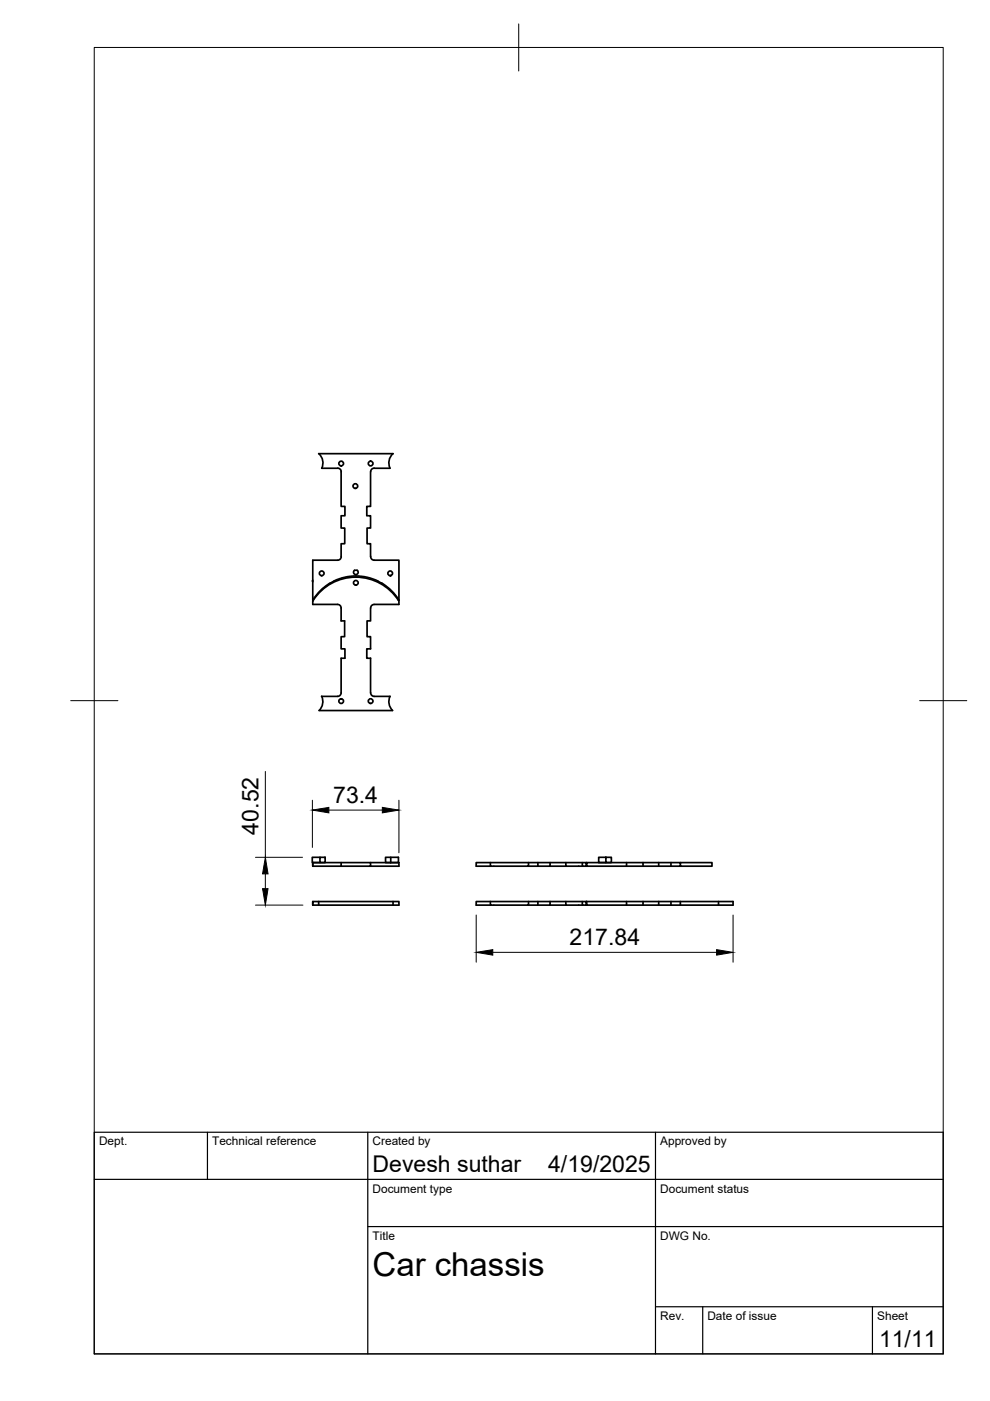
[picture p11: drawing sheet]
<svg xmlns="http://www.w3.org/2000/svg" width="210mm" height="297mm" viewBox="0 0 210 297" stroke-linecap="round" stroke-linejoin="round" font-family="sans-serif">
<!-- layer: Visible -->
<g fill="none" stroke="#000" stroke-width=".36">
<path d="M67.6 96.2h15.7M67.6 96.2a2.64 2.64 0 0 1 .6 3.1h3.4a.72 .72 0 0 1 .7 .7v7.4h.8v2h-.8v2.6h.8v3.3h-.8v2.7a.72 .72 0 0 1-.7 .8h-5.3v8.4M83.3 96.2a2.64 2.64 0 0 0-.6 3.1h-3.4a.75 .75 0 0 0-.7 .7M78.6 100v7.4h-.8v2h.8v2.6h-.8v3.3h.8v2.7M78.6 118a.75 .75 0 0 0 .7 .8h5.3v8.4a10.7 10.7 0 0 0-3.7-3.6M66.3 123.1v.2M75 121.1l.2-.2h.5a.5 .5 0 0 1 .2 .7 .5 .5 0 0 1-.7 .1 .5 .5 0 0 1-.2-.6zM78.6 128.9v2.7h-.8v3.4h.8v2.6h-.8v2h.8v7.3M78.6 128.9a.75 .75 0 0 1 .7-.7h5.3v-.9a10.9 10.9 0 0 0-18.3 0v.9h5.3a.75 .75 0 0 1 .7 .7v2.7h.8v3.4h-.8v2.6h.8v2h-.8v7.3a.75 .75 0 0 1-.7 .7h-3.4M80.8 123.6a10.6 10.6 0 0 0-14.5 3.6M82.9 122l-.1 .1M68.2 147.6a2.64 2.64 0 0 1-.5 3"/>
<path d="M78.6 146.9a.75 .75 0 0 0 .7 .7h3.4a2.64 2.64 0 0 0 .5 3l-15.6 .1M66.3 182.9v.7M66.3 191.1h18.3v.8h-18.3zM66.3 191.1v.8M66.3 183.6h6M66.3 182.9h6M67.6 191.1v.8M67.8 181.8h1.1v1.1h-1.1zM67.8 181.8h-1.6v1.1h1.6M72.3 182.9h6.3v.7h-6.3zM78.6 182.9h6v.7h-6M81.7 181.8h1.1v1.1h-1.1z"/>
<path d="M82.8 181.8h1.7v1.1h-1.7M83.3 191.1v.8M104 182.9v.7h8.1v-.7M104 191.1v.8h8.1v-.8M114 182.9v.7h-1.9M114 191.1v.8h-1.9M116.6 182.9v.7h-2.6M116.6 191.1v.8h-2.6M116.6 183.6h3.4M116.6 191.9h3.4M120 182.9v.7h3.5M120 191.1v.8h3.5"/>
<path d="M123.5 182.9h-22.5v.7h3M123.5 191.1h-22.5v.8h3M124.3 183.6h-.8v-.7h.8l.1 .7M124.3 191.9h-.8v-.8h.8l.1 .8M124.3 182.9h.1M124.3 191.1h.1M124.4 191.1v.8h8.4M124.4 191.1h31v.8h-22.6M128.5 181.8h-1.6v1.1h2.7v-1.1h-1.1v1.1M132.8 182.9v.7M132.8 191.1v.8M136.3 182.9v.7"/>
<path d="M136.3 191.1v.8M139.7 182.9v.7M139.7 191.1v.8M142.3 182.9v.7M142.3 191.1v.8M144.3 182.9h-19.9v.7h26.6v-.7h-6.7v.7M144.3 191.1v.8M152.3 191.1v.8"/>
<circle cx="72.3" cy="98.3" r=".5"/>
<circle cx="78.6" cy="98.3" r=".5"/>
<circle cx="75.3" cy="103.1" r=".5"/>
<circle cx="68.2" cy="121.6" r=".5"/>
<circle cx="75.4" cy="123.6" r=".5"/>
<circle cx="82.7" cy="121.6" r=".5"/>
<circle cx="72.3" cy="148.7" r=".5"/>
<circle cx="78.6" cy="148.6" r=".5"/>
</g>
<!-- layer: BORDER -->
<path d="M20 10.1h180v276.9h-180zM110 5.1v10M15 148.6h10M195 148.6h10" fill="none" stroke="#000" stroke-width=".21"/>
<!-- layer: TITLEBLOCK -->
<path d="M20 240.1h180v46.9h-180zM20 250h180M44 240.1v9.9M78 240.1v46.9M139 240.1v46.9M78 260.1h122M139 277.1h61M149 277.1v9.9M185 277.1v9.9" fill="none" stroke="#000" stroke-width=".25"/>
<!-- layer: FD_Dimensions -->
<path d="M56.3 163.6v18.2M66.2 169.7v10M69.7 171.8h11.4M84.6 169.7v11.1M54.2 191.9h10M54.2 181.8h9.9M56.3 185.3v3.1M101 194v10M155.4 194v10M104.5 201.9h47.4" fill="none" stroke="#000" stroke-width=".21"/>
<path d="M66.2 171.8l3.5-.6v1.1zM81.1 171.2l3.5 .6-3.5 .5zM55.7 188.4h1.1l-.5 3.5zM56.3 181.8l.5 3.5h-1.1zM101 201.9l3.5-.6v1.2zM151.9 201.3l3.5 .6-3.5 .6z" fill="#000" stroke="#000" stroke-width=".21"/>
<text font-size="7" x="79" y="270.6">Car chassis</text>
<g font-size="4.9">
<text x="70.7" y="170.3">73.4</text>
<text x="54.8" y="176.9" transform="rotate(-90 54.8 176.9)">40.52</text>
<text x="120.8" y="200.5">217.84</text>
<text x="79" y="248.5">Devesh suthar</text>
<text x="116.2" y="248.5">4/19/2025</text>
<text x="186.4" y="285.7">11/11</text>
</g>
<g font-size="2.5">
<text x="21" y="242.9">Dept.</text>
<text x="45" y="242.9">Technical reference</text>
<text x="79" y="242.9">Created by</text>
<text x="140" y="242.9">Approved by</text>
<text x="79" y="252.8">Document type</text>
<text x="140" y="252.8">Document status</text>
<text x="79" y="262.9">Title</text>
<text x="140" y="262.9">DWG No.</text>
<text x="140" y="279.9">Rev.</text>
<text x="150" y="279.9">Date of issue</text>
<text x="186" y="279.9">Sheet</text>
</g>
</svg>
